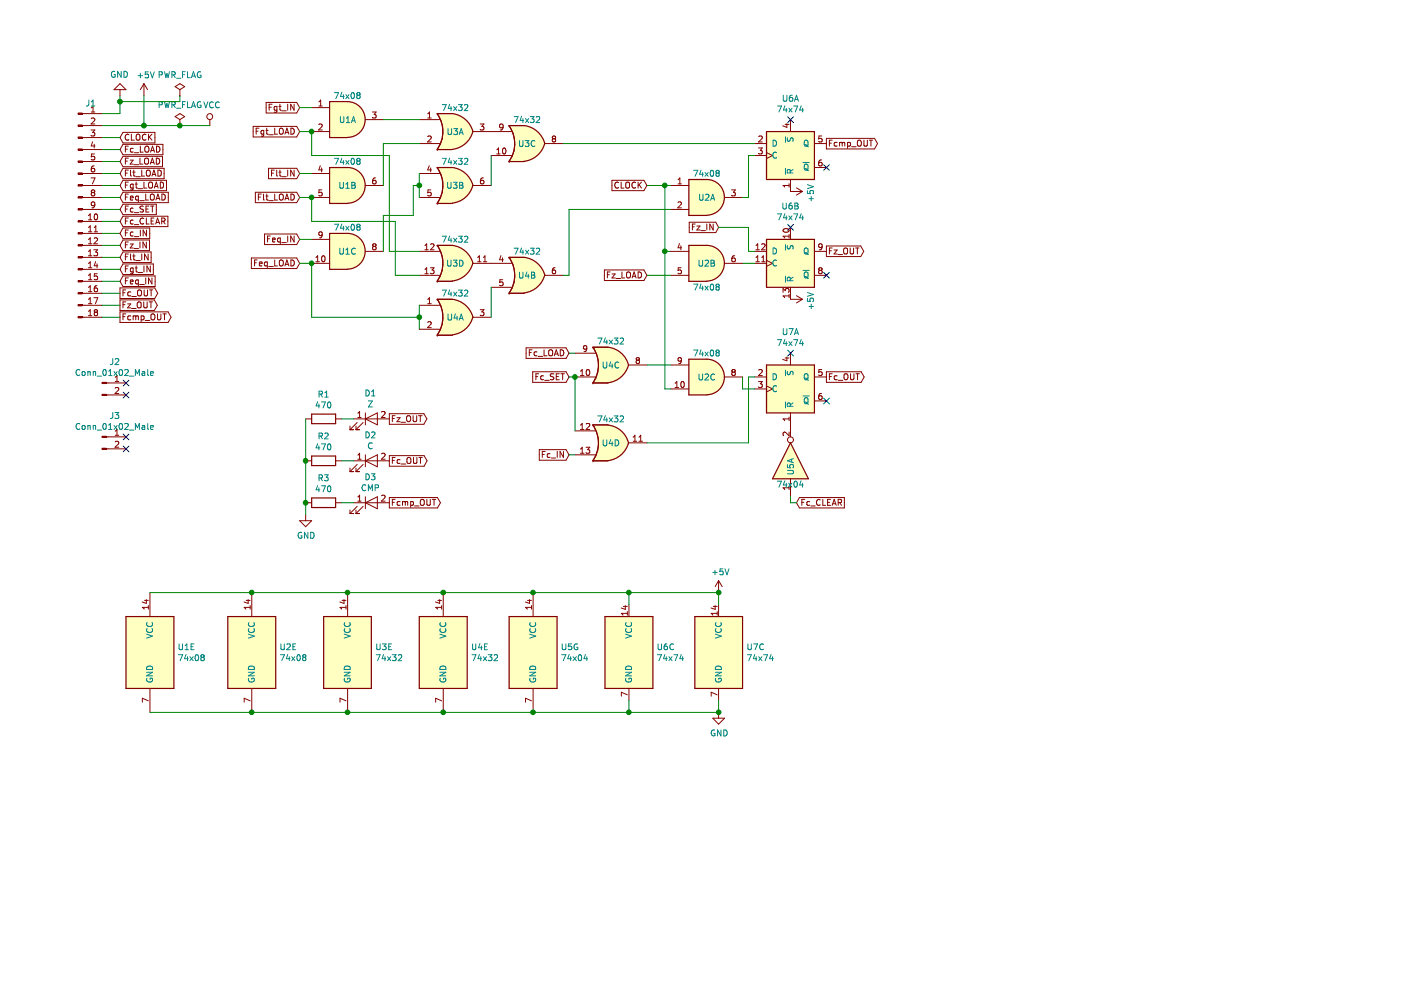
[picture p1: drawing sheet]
EESchema Schematic File Version 4
LIBS:Flags-Register-cache
EELAYER 26 0
EELAYER END
$Descr A4 11693 8268
encoding utf-8
Sheet 1 1
Title ""
Date ""
Rev ""
Comp ""
Comment1 ""
Comment2 ""
Comment3 ""
Comment4 ""
$EndDescr
$Comp
L 74xx-Computer-Symbols:GND #PWR01
U 1 1
P 1000 800
F 0 "#PWR01" H 1000 550 50  0001 C CNN
F 1 "GND" H 1005 627 50  0000 C CNN
F 2 "" H 1000 800 50  0001 C CNN
F 3 "" H 1000 800 50  0001 C CNN
	1    1000 800 
	-1   0    0    1   
$EndComp
Wire Wire Line
	850  950  1000 950 
Wire Wire Line
	1000 950  1000 850 
$Comp
L 74xx-Computer-Symbols:+5V #PWR02
U 1 1
P 1200 800
F 0 "#PWR02" H 1200 650 50  0001 C CNN
F 1 "+5V" H 1215 973 50  0000 C CNN
F 2 "" H 1200 800 50  0001 C CNN
F 3 "" H 1200 800 50  0001 C CNN
	1    1200 800 
	1    0    0    -1  
$EndComp
Wire Wire Line
	850  1050 1200 1050
Wire Wire Line
	1200 1050 1200 800 
$Comp
L 74xx-Computer-Symbols:PWR_FLAG #FLG01
U 1 1
P 1500 800
F 0 "#FLG01" H 1500 875 50  0001 C CNN
F 1 "PWR_FLAG" H 1500 974 50  0000 C CNN
F 2 "" H 1500 800 50  0001 C CNN
F 3 "" H 1500 800 50  0001 C CNN
	1    1500 800 
	1    0    0    -1  
$EndComp
$Comp
L 74xx-Computer-Symbols:PWR_FLAG #FLG02
U 1 1
P 1500 1050
F 0 "#FLG02" H 1500 1125 50  0001 C CNN
F 1 "PWR_FLAG" H 1500 1224 50  0000 C CNN
F 2 "" H 1500 1050 50  0001 C CNN
F 3 "" H 1500 1050 50  0001 C CNN
	1    1500 1050
	1    0    0    -1  
$EndComp
Wire Wire Line
	1500 800  1500 850 
Wire Wire Line
	1500 850  1000 850 
Connection ~ 1000 850 
Wire Wire Line
	1000 850  1000 800 
Wire Wire Line
	1200 1050 1500 1050
Connection ~ 1200 1050
Text GLabel 1000 1250 2    50   Input ~ 0
Fc_LOAD
Text GLabel 1000 1350 2    50   Input ~ 0
Fz_LOAD
Text GLabel 1000 1150 2    50   Input ~ 0
CLOCK
Text GLabel 1000 1450 2    50   Input ~ 0
Flt_LOAD
Wire Wire Line
	850  1150 1000 1150
Wire Wire Line
	1000 1250 850  1250
Wire Wire Line
	850  1350 1000 1350
$Comp
L 74xx-Computer-Symbols:VCC #PWR03
U 1 1
P 1750 1050
F 0 "#PWR03" H 1750 900 50  0001 C CNN
F 1 "VCC" H 1767 1223 50  0000 C CNN
F 2 "" H 1750 1050 50  0001 C CNN
F 3 "" H 1750 1050 50  0001 C CNN
	1    1750 1050
	1    0    0    -1  
$EndComp
Wire Wire Line
	1500 1050 1750 1050
Connection ~ 1500 1050
Wire Wire Line
	850  1450 1000 1450
Text GLabel 1000 1550 2    50   Input ~ 0
Fgt_LOAD
Text GLabel 1000 1650 2    50   Input ~ 0
Feq_LOAD
Text GLabel 1000 1750 2    50   Input ~ 0
Fc_SET
Text GLabel 1000 1850 2    50   Input ~ 0
Fc_CLEAR
Text GLabel 4750 3800 0    50   Input ~ 0
Fc_IN
Text GLabel 1000 2050 2    50   Input ~ 0
Fz_IN
Text GLabel 1000 2450 2    50   Output ~ 0
Fc_OUT
Text GLabel 1000 2550 2    50   Output ~ 0
Fz_OUT
Text GLabel 1000 2650 2    50   Output ~ 0
Fcmp_OUT
Text GLabel 1000 2150 2    50   Input ~ 0
Flt_IN
Text GLabel 1000 2250 2    50   Input ~ 0
Fgt_IN
Text GLabel 1000 2350 2    50   Input ~ 0
Feq_IN
$Comp
L Connector:Conn_01x18_Male J1
U 1 1
P 650 1750
F 0 "J1" H 756 2637 50  0000 C CNN
F 1 "Conn_01x18_Male" H 756 2637 50  0001 C CNN
F 2 "Connector_PinHeader_2.54mm:PinHeader_1x18_P2.54mm_Vertical" H 650 1750 50  0001 C CNN
F 3 "~" H 650 1750 50  0001 C CNN
	1    650  1750
	1    0    0    -1  
$EndComp
Wire Wire Line
	850  1550 1000 1550
Wire Wire Line
	1000 1650 850  1650
Wire Wire Line
	850  1750 1000 1750
Wire Wire Line
	1000 1850 850  1850
Wire Wire Line
	850  1950 1000 1950
Wire Wire Line
	1000 2050 850  2050
Wire Wire Line
	850  2150 1000 2150
Wire Wire Line
	1000 2250 850  2250
Wire Wire Line
	850  2350 1000 2350
Wire Wire Line
	1000 2450 850  2450
Wire Wire Line
	850  2550 1000 2550
Wire Wire Line
	1000 2650 850  2650
$Comp
L 74xx:74LS08 U1
U 1 1
P 2900 1000
F 0 "U1" H 2900 1000 50  0000 C CNN
F 1 "74x08" H 2900 1200 50  0000 C CNN
F 2 "Package_DIP:DIP-14_W7.62mm" H 2900 1000 50  0001 C CNN
F 3 "http://www.ti.com/lit/gpn/sn74LS08" H 2900 1000 50  0001 C CNN
	1    2900 1000
	1    0    0    -1  
$EndComp
$Comp
L 74xx:74LS08 U1
U 2 1
P 2900 1550
F 0 "U1" H 2900 1550 50  0000 C CNN
F 1 "74x08" H 2900 1750 50  0000 C CNN
F 2 "Package_DIP:DIP-14_W7.62mm" H 2900 1550 50  0001 C CNN
F 3 "http://www.ti.com/lit/gpn/sn74LS08" H 2900 1550 50  0001 C CNN
	2    2900 1550
	1    0    0    -1  
$EndComp
$Comp
L 74xx:74LS08 U1
U 3 1
P 2900 2100
F 0 "U1" H 2900 2100 50  0000 C CNN
F 1 "74x08" H 2900 2300 50  0000 C CNN
F 2 "Package_DIP:DIP-14_W7.62mm" H 2900 2100 50  0001 C CNN
F 3 "http://www.ti.com/lit/gpn/sn74LS08" H 2900 2100 50  0001 C CNN
	3    2900 2100
	1    0    0    -1  
$EndComp
$Comp
L 74xx:74LS32 U3
U 1 1
P 3800 1100
F 0 "U3" H 3800 1100 50  0000 C CNN
F 1 "74x32" H 3800 1300 50  0000 C CNN
F 2 "Package_DIP:DIP-14_W7.62mm" H 3800 1100 50  0001 C CNN
F 3 "http://www.ti.com/lit/gpn/sn74LS32" H 3800 1100 50  0001 C CNN
	1    3800 1100
	1    0    0    -1  
$EndComp
$Comp
L 74xx:74LS32 U3
U 2 1
P 3800 1550
F 0 "U3" H 3800 1550 50  0000 C CNN
F 1 "74x32" H 3800 1750 50  0000 C CNN
F 2 "Package_DIP:DIP-14_W7.62mm" H 3800 1550 50  0001 C CNN
F 3 "http://www.ti.com/lit/gpn/sn74LS32" H 3800 1550 50  0001 C CNN
	2    3800 1550
	1    0    0    -1  
$EndComp
Text GLabel 2500 900  0    50   Input ~ 0
Fgt_IN
Text GLabel 2500 1100 0    50   Input ~ 0
Fgt_LOAD
Text GLabel 2500 1450 0    50   Input ~ 0
Flt_IN
Text GLabel 2500 1650 0    50   Input ~ 0
Flt_LOAD
Text GLabel 2500 2200 0    50   Input ~ 0
Feq_LOAD
Text GLabel 2500 2000 0    50   Input ~ 0
Feq_IN
Wire Wire Line
	3500 1000 3200 1000
Wire Wire Line
	3200 1550 3200 1200
Wire Wire Line
	3200 1200 3500 1200
$Comp
L 74xx:74LS32 U3
U 3 1
P 4400 1200
F 0 "U3" H 4400 1200 50  0000 C CNN
F 1 "74x32" H 4400 1400 50  0000 C CNN
F 2 "Package_DIP:DIP-14_W7.62mm" H 4400 1200 50  0001 C CNN
F 3 "http://www.ti.com/lit/gpn/sn74LS32" H 4400 1200 50  0001 C CNN
	3    4400 1200
	1    0    0    -1  
$EndComp
Wire Wire Line
	4100 1300 4100 1550
Wire Wire Line
	3500 1650 3500 1550
$Comp
L 74xx:74LS32 U3
U 4 1
P 3800 2200
F 0 "U3" H 3800 2200 50  0000 C CNN
F 1 "74x32" H 3800 2400 50  0000 C CNN
F 2 "Package_DIP:DIP-14_W7.62mm" H 3800 2200 50  0001 C CNN
F 3 "http://www.ti.com/lit/gpn/sn74LS32" H 3800 2200 50  0001 C CNN
	4    3800 2200
	1    0    0    -1  
$EndComp
$Comp
L 74xx:74LS32 U4
U 1 1
P 3800 2650
F 0 "U4" H 3800 2650 50  0000 C CNN
F 1 "74x32" H 3800 2850 50  0000 C CNN
F 2 "Package_DIP:DIP-14_W7.62mm" H 3800 2650 50  0001 C CNN
F 3 "http://www.ti.com/lit/gpn/sn74LS32" H 3800 2650 50  0001 C CNN
	1    3800 2650
	1    0    0    -1  
$EndComp
$Comp
L 74xx:74LS32 U4
U 2 1
P 4400 2300
F 0 "U4" H 4400 2300 50  0000 C CNN
F 1 "74x32" H 4400 2500 50  0000 C CNN
F 2 "Package_DIP:DIP-14_W7.62mm" H 4400 2300 50  0001 C CNN
F 3 "http://www.ti.com/lit/gpn/sn74LS32" H 4400 2300 50  0001 C CNN
	2    4400 2300
	1    0    0    -1  
$EndComp
Wire Wire Line
	4100 2400 4100 2650
Wire Wire Line
	3500 2550 3500 2650
Wire Wire Line
	2600 1100 2600 1300
Wire Wire Line
	2600 1300 3250 1300
Wire Wire Line
	3250 1300 3250 2100
Wire Wire Line
	3250 2100 3500 2100
Wire Wire Line
	3200 2100 3200 1800
Wire Wire Line
	3200 1800 3450 1800
Wire Wire Line
	3450 1800 3450 1550
Wire Wire Line
	3450 1550 3500 1550
Connection ~ 3500 1550
Wire Wire Line
	3500 1550 3500 1450
Wire Wire Line
	2600 1650 2600 1850
Wire Wire Line
	2600 1850 3300 1850
Wire Wire Line
	3300 1850 3300 2300
Wire Wire Line
	3300 2300 3500 2300
Wire Wire Line
	2600 2200 2600 2650
Wire Wire Line
	2600 2650 3500 2650
Connection ~ 3500 2650
Wire Wire Line
	3500 2650 3500 2750
$Comp
L 74xx:74LS74 U6
U 1 1
P 6600 1300
F 0 "U6" H 6600 1778 50  0000 C CNN
F 1 "74x74" H 6600 1687 50  0000 C CNN
F 2 "Package_DIP:DIP-14_W7.62mm" H 6600 1300 50  0001 C CNN
F 3 "74xx/74hc_hct74.pdf" H 6600 1300 50  0001 C CNN
	1    6600 1300
	1    0    0    -1  
$EndComp
$Comp
L 74xx:74LS74 U6
U 2 1
P 6600 2200
F 0 "U6" H 6600 2678 50  0000 C CNN
F 1 "74x74" H 6600 2587 50  0000 C CNN
F 2 "Package_DIP:DIP-14_W7.62mm" H 6600 2200 50  0001 C CNN
F 3 "74xx/74hc_hct74.pdf" H 6600 2200 50  0001 C CNN
	2    6600 2200
	1    0    0    -1  
$EndComp
Wire Wire Line
	4700 1200 6300 1200
$Comp
L 74xx:74LS08 U2
U 1 1
P 5900 1650
F 0 "U2" H 5900 1650 50  0000 C CNN
F 1 "74x08" H 5900 1850 50  0000 C CNN
F 2 "Package_DIP:DIP-14_W7.62mm" H 5900 1650 50  0001 C CNN
F 3 "http://www.ti.com/lit/gpn/sn74LS08" H 5900 1650 50  0001 C CNN
	1    5900 1650
	1    0    0    -1  
$EndComp
$Comp
L 74xx:74LS08 U2
U 3 1
P 5900 3150
F 0 "U2" H 5900 3150 50  0000 C CNN
F 1 "74x08" H 5900 3350 50  0000 C CNN
F 2 "Package_DIP:DIP-14_W7.62mm" H 5900 3150 50  0001 C CNN
F 3 "http://www.ti.com/lit/gpn/sn74LS08" H 5900 3150 50  0001 C CNN
	3    5900 3150
	1    0    0    -1  
$EndComp
Wire Wire Line
	4700 2300 4750 2300
Text GLabel 5400 1550 0    50   Input ~ 0
CLOCK
Wire Wire Line
	6300 1300 6250 1300
Wire Wire Line
	6250 1300 6250 1650
Wire Wire Line
	6250 1650 6200 1650
Wire Wire Line
	5400 1550 5550 1550
Wire Wire Line
	5550 1550 5600 1550
Wire Wire Line
	4750 1750 4750 2300
Wire Wire Line
	4750 1750 5600 1750
$Comp
L 74xx-Computer-Symbols:+5V #PWR05
U 1 1
P 6600 1600
F 0 "#PWR05" H 6600 1450 50  0001 C CNN
F 1 "+5V" H 6615 1773 50  0000 C CNN
F 2 "" H 6600 1600 50  0001 C CNN
F 3 "" H 6600 1600 50  0001 C CNN
	1    6600 1600
	0    1    1    0   
$EndComp
$Comp
L 74xx-Computer-Symbols:+5V #PWR06
U 1 1
P 6600 2500
F 0 "#PWR06" H 6600 2350 50  0001 C CNN
F 1 "+5V" H 6615 2673 50  0000 C CNN
F 2 "" H 6600 2500 50  0001 C CNN
F 3 "" H 6600 2500 50  0001 C CNN
	1    6600 2500
	0    1    1    0   
$EndComp
Text GLabel 6900 1200 2    50   Output ~ 0
Fcmp_OUT
Text GLabel 6900 2100 2    50   Output ~ 0
Fz_OUT
NoConn ~ 6600 1000
NoConn ~ 6900 1400
NoConn ~ 6600 1900
NoConn ~ 6900 2300
Wire Wire Line
	5550 2100 5600 2100
Text GLabel 6650 4200 2    50   Input ~ 0
Fc_CLEAR
Text GLabel 4750 2950 0    50   Input ~ 0
Fc_LOAD
Wire Wire Line
	5550 1550 5550 2100
Connection ~ 5550 1550
Text GLabel 5400 2300 0    50   Input ~ 0
Fz_LOAD
Text GLabel 6000 1900 0    50   Input ~ 0
Fz_IN
Wire Wire Line
	6300 2200 6200 2200
Wire Wire Line
	6000 1900 6250 1900
Wire Wire Line
	6250 1900 6250 2100
Wire Wire Line
	6250 2100 6300 2100
$Comp
L 74xx:74LS04 U5
U 1 1
P 6600 3850
F 0 "U5" H 6550 3850 50  0000 C CNN
F 1 "74x04" V 6400 3850 50  0000 C CNN
F 2 "Package_DIP:DIP-14_W7.62mm" H 6600 3850 50  0001 C CNN
F 3 "http://www.ti.com/lit/gpn/sn74LS04" H 6600 3850 50  0001 C CNN
	1    6600 3850
	0    -1   -1   0   
$EndComp
$Comp
L 74xx:74LS74 U7
U 1 1
P 6600 3250
F 0 "U7" H 6600 3728 50  0000 C CNN
F 1 "74x74" H 6600 3637 50  0000 C CNN
F 2 "Package_DIP:DIP-14_W7.62mm" H 6600 3250 50  0001 C CNN
F 3 "74xx/74hc_hct74.pdf" H 6600 3250 50  0001 C CNN
	1    6600 3250
	1    0    0    -1  
$EndComp
Wire Wire Line
	6600 4150 6600 4200
Wire Wire Line
	6600 4200 6650 4200
$Comp
L 74xx:74LS32 U4
U 3 1
P 5100 3050
F 0 "U4" H 5100 3050 50  0000 C CNN
F 1 "74x32" H 5100 3250 50  0000 C CNN
F 2 "Package_DIP:DIP-14_W7.62mm" H 5100 3050 50  0001 C CNN
F 3 "http://www.ti.com/lit/gpn/sn74LS32" H 5100 3050 50  0001 C CNN
	3    5100 3050
	1    0    0    -1  
$EndComp
Wire Wire Line
	5400 3050 5600 3050
Text GLabel 4750 3150 0    50   Input ~ 0
Fc_SET
Wire Wire Line
	4750 2950 4800 2950
Wire Wire Line
	4800 3150 4750 3150
$Comp
L 74xx:74LS32 U4
U 4 1
P 5100 3700
F 0 "U4" H 5100 3700 50  0000 C CNN
F 1 "74x32" H 5100 3900 50  0000 C CNN
F 2 "Package_DIP:DIP-14_W7.62mm" H 5100 3700 50  0001 C CNN
F 3 "http://www.ti.com/lit/gpn/sn74LS32" H 5100 3700 50  0001 C CNN
	4    5100 3700
	1    0    0    -1  
$EndComp
Wire Wire Line
	4800 3150 4800 3600
Connection ~ 4800 3150
Wire Wire Line
	4750 3800 4800 3800
Text GLabel 6900 3150 2    50   Output ~ 0
Fc_OUT
NoConn ~ 6900 3350
NoConn ~ 6600 2950
Wire Wire Line
	6200 3150 6200 3250
Wire Wire Line
	6200 3250 6300 3250
Wire Wire Line
	5550 2100 5550 3250
Wire Wire Line
	5550 3250 5600 3250
Connection ~ 5550 2100
Wire Wire Line
	5400 2300 5600 2300
Wire Wire Line
	6300 3150 6250 3150
Wire Wire Line
	6250 3150 6250 3700
Wire Wire Line
	6250 3700 5400 3700
Text GLabel 1000 1950 2    50   Input ~ 0
Fc_IN
$Comp
L 74xx-Computer-Symbols:LED D1
U 1 1
P 3100 3500
F 0 "D1" H 3091 3716 50  0000 C CNN
F 1 "Z" H 3091 3625 50  0000 C CNN
F 2 "LED_THT:LED_D5.0mm" H 3100 3500 50  0001 C CNN
F 3 "" H 3100 3500 50  0001 C CNN
	1    3100 3500
	1    0    0    -1  
$EndComp
$Comp
L 74xx-Computer-Symbols:LED D2
U 1 1
P 3100 3850
F 0 "D2" H 3091 4066 50  0000 C CNN
F 1 "C" H 3091 3975 50  0000 C CNN
F 2 "LED_THT:LED_D5.0mm" H 3100 3850 50  0001 C CNN
F 3 "" H 3100 3850 50  0001 C CNN
	1    3100 3850
	1    0    0    -1  
$EndComp
$Comp
L 74xx-Computer-Symbols:LED D3
U 1 1
P 3100 4200
F 0 "D3" H 3091 4416 50  0000 C CNN
F 1 "CMP" H 3091 4325 50  0000 C CNN
F 2 "LED_THT:LED_D5.0mm" H 3100 4200 50  0001 C CNN
F 3 "" H 3100 4200 50  0001 C CNN
	1    3100 4200
	1    0    0    -1  
$EndComp
$Comp
L Device:R R1
U 1 1
P 2700 3500
F 0 "R1" V 2493 3500 50  0000 C CNN
F 1 "470" V 2584 3500 50  0000 C CNN
F 2 "Resistor_THT:R_Axial_DIN0207_L6.3mm_D2.5mm_P7.62mm_Horizontal" V 2630 3500 50  0001 C CNN
F 3 "~" H 2700 3500 50  0001 C CNN
	1    2700 3500
	0    1    1    0   
$EndComp
$Comp
L Device:R R2
U 1 1
P 2700 3850
F 0 "R2" V 2493 3850 50  0000 C CNN
F 1 "470" V 2584 3850 50  0000 C CNN
F 2 "Resistor_THT:R_Axial_DIN0207_L6.3mm_D2.5mm_P7.62mm_Horizontal" V 2630 3850 50  0001 C CNN
F 3 "~" H 2700 3850 50  0001 C CNN
	1    2700 3850
	0    1    1    0   
$EndComp
$Comp
L Device:R R3
U 1 1
P 2700 4200
F 0 "R3" V 2493 4200 50  0000 C CNN
F 1 "470" V 2584 4200 50  0000 C CNN
F 2 "Resistor_THT:R_Axial_DIN0207_L6.3mm_D2.5mm_P7.62mm_Horizontal" V 2630 4200 50  0001 C CNN
F 3 "~" H 2700 4200 50  0001 C CNN
	1    2700 4200
	0    1    1    0   
$EndComp
Wire Wire Line
	2850 4200 2950 4200
Wire Wire Line
	2850 3850 2950 3850
Wire Wire Line
	2850 3500 2950 3500
Wire Wire Line
	2550 3500 2550 3850
Connection ~ 2550 3850
Wire Wire Line
	2550 3850 2550 4200
$Comp
L 74xx-Computer-Symbols:GND #PWR04
U 1 1
P 2550 4300
F 0 "#PWR04" H 2550 4050 50  0001 C CNN
F 1 "GND" H 2555 4127 50  0000 C CNN
F 2 "" H 2550 4300 50  0001 C CNN
F 3 "" H 2550 4300 50  0001 C CNN
	1    2550 4300
	1    0    0    -1  
$EndComp
Connection ~ 2550 4200
Wire Wire Line
	2550 4200 2550 4300
Text GLabel 3250 4200 2    50   Output ~ 0
Fcmp_OUT
Text GLabel 3250 3850 2    50   Output ~ 0
Fc_OUT
Text GLabel 3250 3500 2    50   Output ~ 0
Fz_OUT
Wire Wire Line
	2500 900  2600 900 
Wire Wire Line
	2500 1100 2600 1100
Connection ~ 2600 1100
Wire Wire Line
	2500 1450 2600 1450
Wire Wire Line
	2500 1650 2600 1650
Connection ~ 2600 1650
Wire Wire Line
	2500 2000 2600 2000
Wire Wire Line
	2500 2200 2600 2200
Connection ~ 2600 2200
$Comp
L Connector:Conn_01x02_Male J2
U 1 1
P 850 3200
F 0 "J2" H 956 3378 50  0000 C CNN
F 1 "Conn_01x02_Male" H 956 3287 50  0000 C CNN
F 2 "Connector_PinHeader_2.54mm:PinHeader_1x02_P2.54mm_Vertical" H 850 3200 50  0001 C CNN
F 3 "~" H 850 3200 50  0001 C CNN
	1    850  3200
	1    0    0    -1  
$EndComp
$Comp
L Connector:Conn_01x02_Male J3
U 1 1
P 850 3650
F 0 "J3" H 956 3828 50  0000 C CNN
F 1 "Conn_01x02_Male" H 956 3737 50  0000 C CNN
F 2 "Connector_PinHeader_2.54mm:PinHeader_1x02_P2.54mm_Vertical" H 850 3650 50  0001 C CNN
F 3 "~" H 850 3650 50  0001 C CNN
	1    850  3650
	1    0    0    -1  
$EndComp
NoConn ~ 1050 3750
NoConn ~ 1050 3650
NoConn ~ 1050 3300
NoConn ~ 1050 3200
$Comp
L 74xx:74LS08 U2
U 2 1
P 5900 2200
F 0 "U2" H 5900 2200 50  0000 C CNN
F 1 "74x08" H 5900 2000 50  0000 C CNN
F 2 "" H 5900 2200 50  0001 C CNN
F 3 "http://www.ti.com/lit/gpn/sn74LS08" H 5900 2200 50  0001 C CNN
	2    5900 2200
	1    0    0    -1  
$EndComp
$Comp
L 74xx:74LS08 U1
U 5 1
P 1250 5450
F 0 "U1" H 1480 5496 50  0000 L CNN
F 1 "74x08" H 1480 5405 50  0000 L CNN
F 2 "" H 1250 5450 50  0001 C CNN
F 3 "http://www.ti.com/lit/gpn/sn74LS08" H 1250 5450 50  0001 C CNN
	5    1250 5450
	1    0    0    -1  
$EndComp
$Comp
L 74xx:74LS08 U2
U 5 1
P 2100 5450
F 0 "U2" H 2330 5496 50  0000 L CNN
F 1 "74x08" H 2330 5405 50  0000 L CNN
F 2 "" H 2100 5450 50  0001 C CNN
F 3 "http://www.ti.com/lit/gpn/sn74LS08" H 2100 5450 50  0001 C CNN
	5    2100 5450
	1    0    0    -1  
$EndComp
$Comp
L 74xx:74LS32 U3
U 5 1
P 2900 5450
F 0 "U3" H 3130 5496 50  0000 L CNN
F 1 "74x32" H 3130 5405 50  0000 L CNN
F 2 "" H 2900 5450 50  0001 C CNN
F 3 "http://www.ti.com/lit/gpn/sn74LS32" H 2900 5450 50  0001 C CNN
	5    2900 5450
	1    0    0    -1  
$EndComp
$Comp
L 74xx:74LS32 U4
U 5 1
P 3700 5450
F 0 "U4" H 3930 5496 50  0000 L CNN
F 1 "74x32" H 3930 5405 50  0000 L CNN
F 2 "" H 3700 5450 50  0001 C CNN
F 3 "http://www.ti.com/lit/gpn/sn74LS32" H 3700 5450 50  0001 C CNN
	5    3700 5450
	1    0    0    -1  
$EndComp
$Comp
L 74xx:74LS04 U5
U 7 1
P 4450 5450
F 0 "U5" H 4680 5496 50  0000 L CNN
F 1 "74x04" H 4680 5405 50  0000 L CNN
F 2 "" H 4450 5450 50  0001 C CNN
F 3 "http://www.ti.com/lit/gpn/sn74LS04" H 4450 5450 50  0001 C CNN
	7    4450 5450
	1    0    0    -1  
$EndComp
$Comp
L 74xx:74LS74 U6
U 3 1
P 5250 5450
F 0 "U6" H 5480 5496 50  0000 L CNN
F 1 "74x74" H 5480 5405 50  0000 L CNN
F 2 "" H 5250 5450 50  0001 C CNN
F 3 "74xx/74hc_hct74.pdf" H 5250 5450 50  0001 C CNN
	3    5250 5450
	1    0    0    -1  
$EndComp
$Comp
L 74xx:74LS74 U7
U 3 1
P 6000 5450
F 0 "U7" H 6230 5496 50  0000 L CNN
F 1 "74x74" H 6230 5405 50  0000 L CNN
F 2 "" H 6000 5450 50  0001 C CNN
F 3 "74xx/74hc_hct74.pdf" H 6000 5450 50  0001 C CNN
	3    6000 5450
	1    0    0    -1  
$EndComp
Wire Wire Line
	1250 4950 2100 4950
Wire Wire Line
	5250 4950 5250 5050
Connection ~ 2100 4950
Wire Wire Line
	2100 4950 2900 4950
Connection ~ 2900 4950
Wire Wire Line
	2900 4950 3700 4950
Connection ~ 3700 4950
Wire Wire Line
	3700 4950 4450 4950
Connection ~ 4450 4950
Wire Wire Line
	4450 4950 5250 4950
Wire Wire Line
	5250 4950 6000 4950
Wire Wire Line
	6000 4950 6000 5050
Connection ~ 5250 4950
Wire Wire Line
	1250 5950 2100 5950
Wire Wire Line
	5250 5950 5250 5850
Connection ~ 2100 5950
Wire Wire Line
	2100 5950 2900 5950
Connection ~ 2900 5950
Wire Wire Line
	2900 5950 3700 5950
Connection ~ 3700 5950
Wire Wire Line
	3700 5950 4450 5950
Connection ~ 4450 5950
Wire Wire Line
	4450 5950 5250 5950
Wire Wire Line
	5250 5950 6000 5950
Wire Wire Line
	6000 5950 6000 5850
Connection ~ 5250 5950
$Comp
L 74xx-Computer-Symbols:GND #PWR?
U 1 1
P 6000 5950
F 0 "#PWR?" H 6000 5700 50  0001 C CNN
F 1 "GND" H 6005 5777 50  0000 C CNN
F 2 "" H 6000 5950 50  0001 C CNN
F 3 "" H 6000 5950 50  0001 C CNN
	1    6000 5950
	1    0    0    -1  
$EndComp
Connection ~ 6000 5950
$Comp
L 74xx-Computer-Symbols:+5V #PWR?
U 1 1
P 6000 4950
F 0 "#PWR?" H 6000 4800 50  0001 C CNN
F 1 "+5V" H 6015 5123 50  0000 C CNN
F 2 "" H 6000 4950 50  0001 C CNN
F 3 "" H 6000 4950 50  0001 C CNN
	1    6000 4950
	1    0    0    -1  
$EndComp
Connection ~ 6000 4950
$EndSCHEMATC
